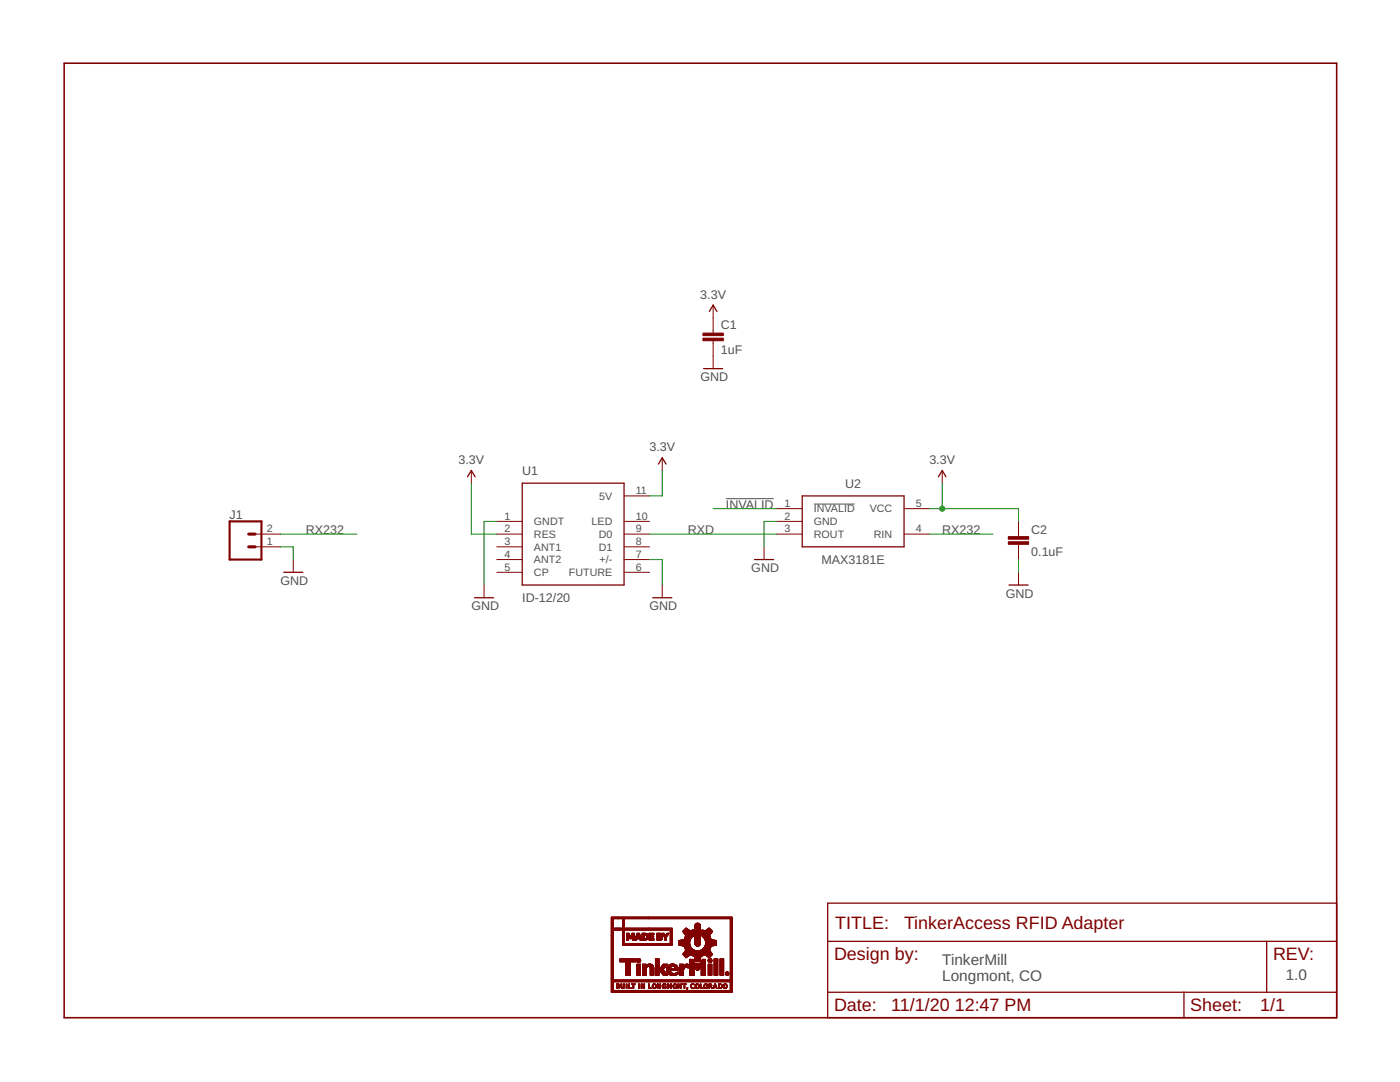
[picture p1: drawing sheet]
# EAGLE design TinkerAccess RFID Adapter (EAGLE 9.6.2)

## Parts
C1  1uF  10UF-0603-6.3V-20%  [0603]
C2  0.1uF  0.1UF-0603-25V-(+80/-20%)  [0603]
J1  CONN_025MM  [SCREWTERMINAL-5MM-2]
LOGO1  MADE_BY_TINKERMILL  [MADE_BY_TINKERMILL]
U1  ID-12/20  [ID-12]
U2  MAX3181E  MAX3181E_SOT23-5  [SOT23-5]

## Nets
3.3V: C1.1 C2.2 U1.2(RES) U1.11(5V) U2.5(VCC)
!INVALID: U2.1(!INVALID)
GND: C1.2 C2.1 J1.1 U1.1(GNDT) U1.7(+/-) U2.2(GND)
RX232: J1.2 U2.4(RIN)
RXD: U1.9(D0) U2.3(ROUT)
Unconnected: U1.3(ANT1) U1.4(ANT2) U1.5(CP) U1.6(FUTURE) U1.8(D1) U1.10(LED)

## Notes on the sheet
- TinkerMill
  Longmont, CO
- 1.0

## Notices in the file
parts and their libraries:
SparkFun-Capacitors: Licensing: Creative Commons ShareAlike 4.0 International - https://creativecommons.org/licenses/by-sa/4.0
